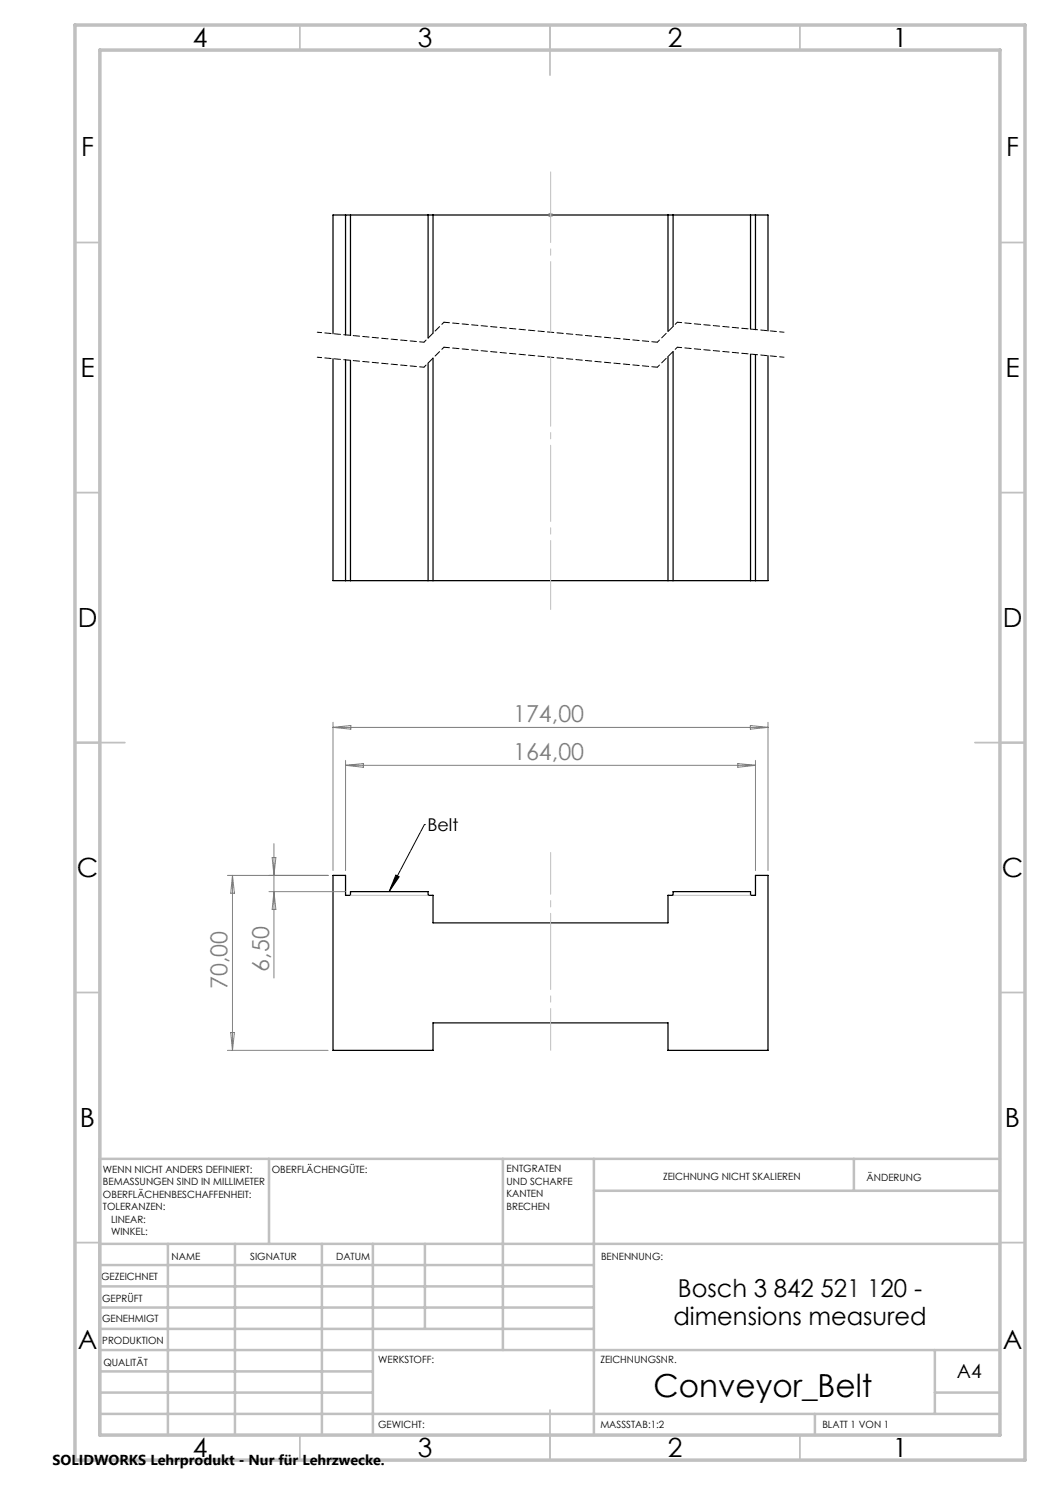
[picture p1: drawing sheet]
<svg xmlns="http://www.w3.org/2000/svg" width="210mm" height="297mm" viewBox="0 0 210 297" stroke-linecap="round" stroke-linejoin="round" font-family="sans-serif">
<g fill="none" stroke="#000" stroke-width=".25">
<path d="M69.1 43v24M70.1 43v24.1M85.6 43v24.6M86.6 43v23.6M133.6 43v23.3M134.6 43v22.3M150.1 43v22.8M151.1 43v22.9M69.1 72v44.1M70.1 72.1v44M85.6 72.6v43.5M86.6 71.6v44.5"/>
<path d="M133.6 71.3v44.8M134.6 70.3v45.8M150.1 70.8v45.3M151.1 70.9v45.2M153.6 66.2v-23.2h-87v23.7M153.6 71.2v44.9h-87v-44.3M66.6 175.1h2.5v4h1v-.8h15.5v.8h1v5.5h47v-5.5h1v-.8h15.5v.8h1v-4h2.5v35h-20v-5.5h-47v5.5h-20z"/>
</g>
<path d="M79.2 175l.6 .4-2 2.9zM84.9 164.9h.1M84.9 164.9l-7.1 13.4" fill="none" stroke="#000" stroke-width=".2"/>
<g fill="none" stroke="#808080" stroke-width=".2">
<path d="M109.6 43h1M109.7 42.6l.8 .8M110.1 42.5v1M110.5 42.6l-.8 .8M66.6 144.5v29.6M66.6 145.5h87M66.6 145.5l3.6-.4v.7zM69.1 152.1v22M69.1 153.1h82M69.1 153.1l3.6-.4v.8zM147.6 152.7l3.5 .4-3.5 .4zM150.1 145.1l3.5 .4-3.5 .3z"/>
<path d="M151.1 152.1v22M153.6 144.5v29.6M45.5 175.1h20.1M46.5 175.1v35M46.5 175.1l.4 3.5h-.8zM53.8 178.3h15.3M54.4 171.5h.8l-.4 3.6zM54.8 168.7v26.9M54.8 178.3l.4 3.6h-.8zM45.5 210.1h20.1M46.1 206.5h.8l-.4 3.6z"/>
</g>
<path d="M84.8 73.4l-21.3-2M84.8 68.4l-21.3-2M156.8 71.4l-21.3-2M156.8 66.4l-21.3-2" fill="none" stroke="#000" stroke-width=".2" stroke-dasharray="1.3 .6" stroke-dashoffset=".4"/>
<path d="M88.8 69.4l-4 4M88.8 64.4l-4 4M135.5 69.4l-4 4M135.5 64.4l-4 4" fill="none" stroke="#000" stroke-width=".2" stroke-dasharray="1.3 .6" stroke-dashoffset=".7"/>
<path d="M131.5 73.4l-42.7-4M131.5 68.4l-42.7-4" fill="none" stroke="#000" stroke-width=".2" stroke-dasharray="1.3 .6" stroke-dashoffset=".2"/>
<path d="M110.1 210.1v-39.6" fill="none" stroke="#c0c0c0" stroke-width=".2" stroke-dasharray="15.2 1.3 1.3 1.3" stroke-dashoffset="6.9"/>
<path d="M70.1 179.1h15.5M134.6 179.1h15.5" fill="none" stroke="#c0c0c0" stroke-width=".2"/>
<g fill="none" stroke="#c0c0c0" stroke-width=".35">
<path d="M60 5v5M110 5v10M160 5v5M15 48.5h5M200 48.5h5M15 98.5h5M200 98.5h5M15 148.5h10M195 148.5h10M15 198.5h5M200 198.5h5M15 248.5h5"/>
<path d="M200 248.5h5M60 287v5M110 282v10M160 287v5"/>
</g>
<g fill="none" stroke="#c0c0c0" stroke-width=".5">
<path d="M53.8 231.8v17M100.6 231.8v38.2M118.8 231.8v55.2M118.8 238.2h81.2M170.8 231.8v6.4M200 231.8h-180v55.2M20 248.8h180M20 257.3h98.8M20 253h98.8M33.6 248.8v38.2M47 248.8v38.2M64.4 248.8v38.2"/>
<path d="M74.6 248.8v38.2M85 248.8v17M20 265.8h98.8M20 261.5h98.8M20 278.5h54.6M20 274.3h54.6M20 270h180M187 278.5h13M187 270v12.8M20 282.8h180M163 282.8v4.2"/>
</g>
<path d="M15 5h190v287h-190zM20 10h180v277h-180z" fill="none" stroke="#c0c0c0" stroke-width=".7"/>
<path d="M110.1 71.4v50.5" fill="none" stroke="#c0c0c0" stroke-width=".2" stroke-dasharray="15.2 1.3 1.3 1.3" stroke-dashoffset="1.4"/>
<path d="M110.1 34.4v32" fill="none" stroke="#c0c0c0" stroke-width=".2" stroke-dasharray="15.2 1.3 1.3 1.3" stroke-dashoffset="1.1"/>
<path d="M79.2 175l.6 .4-2 2.9z" fill="#000"/>
<text font-size="6.3" x="130.7" y="279.3">Conveyor_Belt</text>
<g font-size="5.3">
<text x="38.5" y="9.5">4</text>
<text x="83.5" y="9.5">3</text>
<text x="133.6" y="9.5">2</text>
<text x="178.6" y="9.5">1</text>
<text x="16.2" y="31.2">F</text>
<text x="201.2" y="31.2">F</text>
<text x="16.1" y="75.5">E</text>
<text x="201.1" y="75.5">E</text>
<text x="15.5" y="125.5">D</text>
<text x="200.5" y="125.5">D</text>
<text x="15.4" y="175.5">C</text>
<text x="200.4" y="175.5">C</text>
<text x="16" y="225.5">B</text>
<text x="201" y="225.5">B</text>
<text x="15.5" y="269.7">A</text>
<text x="200.5" y="269.7">A</text>
<text x="38.5" y="291.5">4</text>
<text x="83.5" y="291.5">3</text>
<text x="133.6" y="291.5">2</text>
<text x="178.6" y="291.5">1</text>
</g>
<g font-size="4.9">
<text x="135.6" y="259.4">Bosch 3 842 521 120 -</text>
<text x="134.7" y="265">dimensions measured</text>
</g>
<g font-size="4.7" fill="#808080">
<text x="102.6" y="144.4">174,00</text>
<text x="102.6" y="152">164,00</text>
<text x="45.5" y="197.9" transform="rotate(-90 45.5 197.9)">70,00</text>
<text x="53.8" y="194.3" transform="rotate(-90 53.8 194.3)">6,50</text>
</g>
<text font-size="3.9" x="191.4" y="275.6">A4</text>
<text font-size="3.5" x="85.5" y="166.2">Belt</text>
<text font-size="2.9" x="10.5" y="292.9">SOLIDWORKS Lehrprodukt - Nur für Lehrzwecke.</text>
<g font-size="2">
<text x="20.6" y="234.6">WENN NICHT ANDERS DEFINIERT:</text>
<text x="20.6" y="237.1">BEMASSUNGEN SIND IN MILLIMETER</text>
<text x="20.6" y="239.6">OBERFLÄCHENBESCHAFFENHEIT:</text>
<text x="54.4" y="234.6">OBERFLÄCHENGÜTE:</text>
<text x="101.3" y="234.5">ENTGRATEN</text>
<text x="101.3" y="237">UND SCHARFE</text>
<text x="101.3" y="239.5">KANTEN</text>
<text x="132.6" y="236">ZEICHNUNG NICHT SKALIEREN</text>
<text x="173.3" y="236.2">ÄNDERUNG</text>
<text x="20.6" y="242.1">TOLERANZEN:</text>
<text x="22.2" y="244.6">LINEAR:</text>
<text x="101.3" y="242">BRECHEN</text>
<text x="22.2" y="247.1">WINKEL:</text>
<text x="34.3" y="252">NAME</text>
<text x="50" y="251.9">SIGNATUR</text>
<text x="67.2" y="251.9">DATUM</text>
<text x="120.2" y="251.9">BENENNUNG:</text>
<text x="20.2" y="256.1">GEZEICHNET</text>
<text x="20.4" y="260.3">GEPRÜFT</text>
<text x="20.4" y="264.4">GENEHMIGT</text>
<text x="20.5" y="268.8">PRODUKTION</text>
<text x="20.7" y="273.1">QUALITÄT</text>
<text x="75.6" y="272.5">WERKSTOFF:</text>
<text x="120.1" y="272.5">ZEICHNUNGSNR.</text>
<text x="75.6" y="285.5">GEWICHT:</text>
<text x="120.1" y="285.6">MASSSTAB:1:2</text>
<text x="164.5" y="285.6">BLATT 1 VON 1</text>
</g>
</svg>
